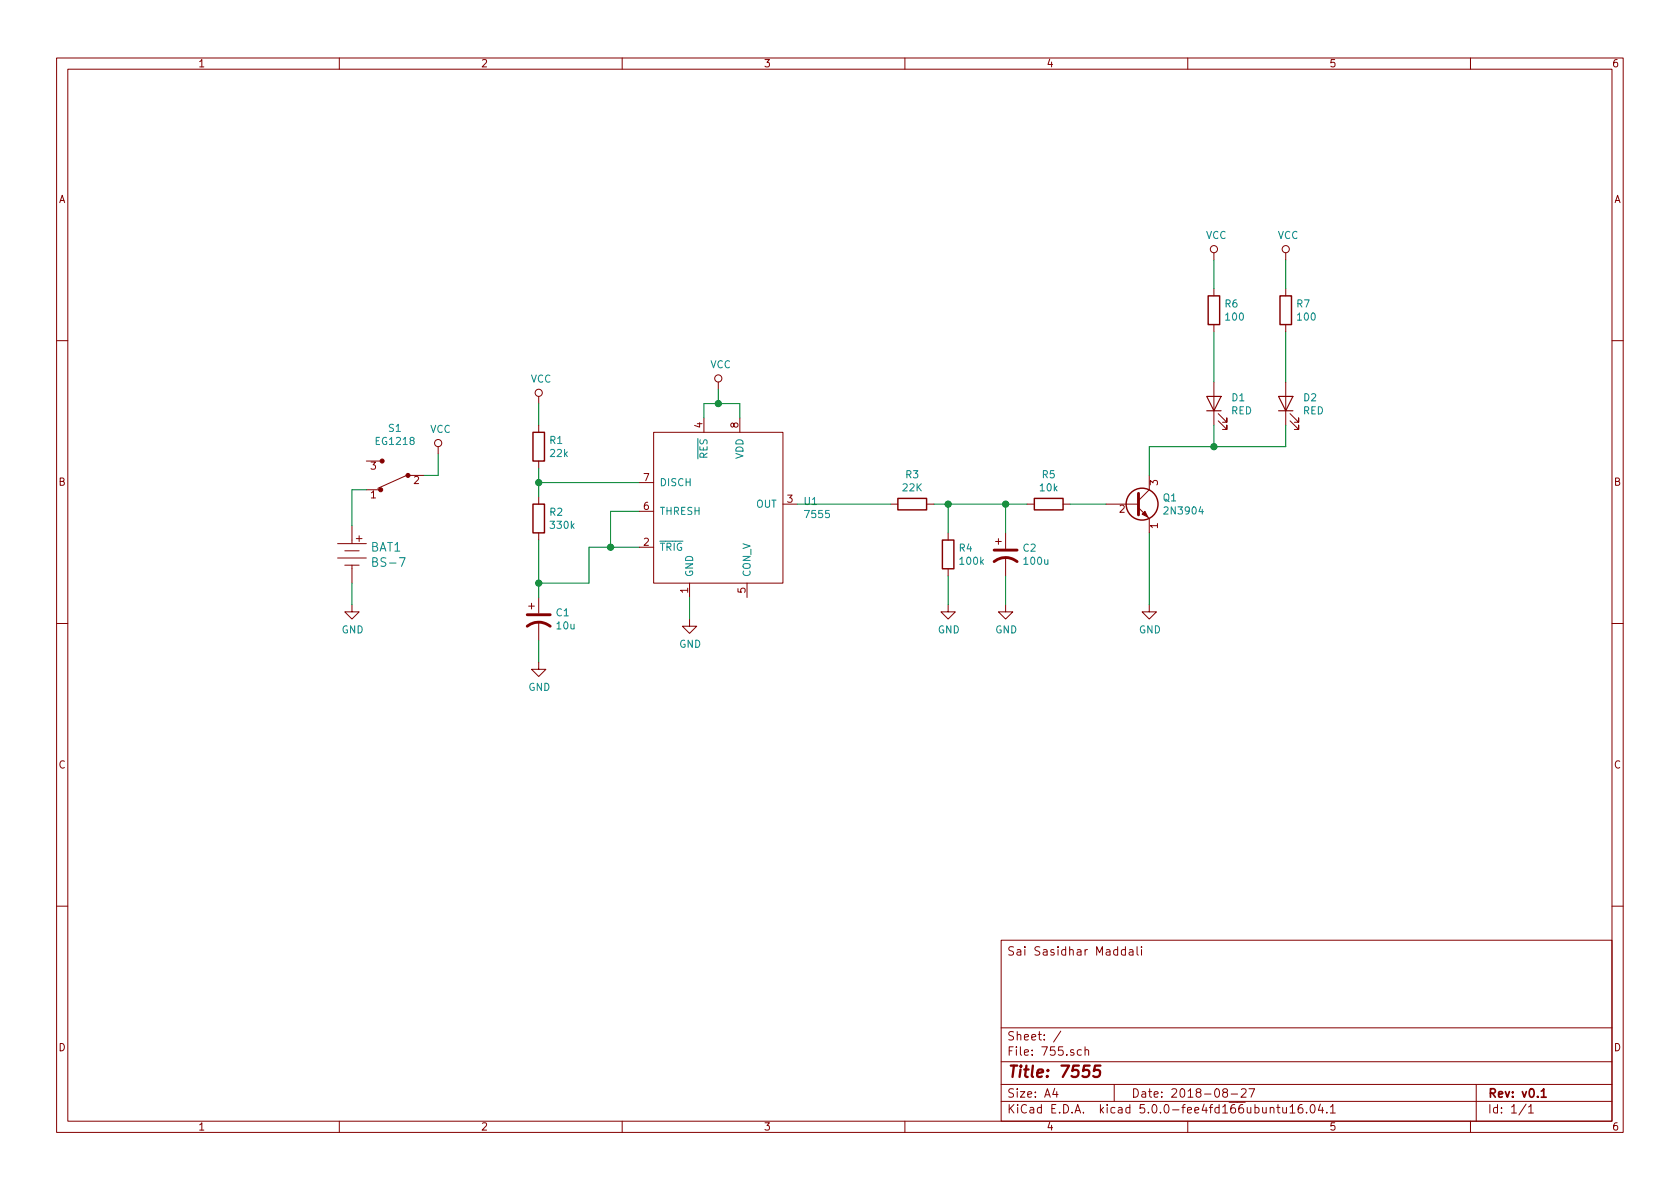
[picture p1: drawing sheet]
EESchema Schematic File Version 4
EELAYER 26 0
EELAYER END
$Descr A4 11693 8268
encoding utf-8
Sheet 1 1
Title "7555"
Date "2018-08-27"
Rev "v0.1"
Comp ""
Comment1 ""
Comment2 ""
Comment3 ""
Comment4 "Sai Sasidhar Maddali"
$EndDescr
$Comp
L 755_Library:7555 U1
U 1 1
P 5000 3500
F 0 "U1" H 5591 3521 50  0000 L CNN
F 1 "7555" H 5591 3430 50  0000 L CNN
F 2 "755_Footprint:ICM755-PDIP" H 5000 3350 50  0001 C CNN
F 3 "" H 5000 3350 50  0001 C CNN
	1    5000 3500
	1    0    0    -1  
$EndComp
$Comp
L Device:R R1
U 1 1
P 3750 3100
F 0 "R1" H 3820 3146 50  0000 L CNN
F 1 "22k" H 3820 3055 50  0000 L CNN
F 2 "Resistor_THT:R_Axial_DIN0207_L6.3mm_D2.5mm_P7.62mm_Horizontal" V 3680 3100 50  0001 C CNN
F 3 "~" H 3750 3100 50  0001 C CNN
	1    3750 3100
	1    0    0    -1  
$EndComp
$Comp
L Device:R R2
U 1 1
P 3750 3600
F 0 "R2" H 3820 3646 50  0000 L CNN
F 1 "330k" H 3820 3555 50  0000 L CNN
F 2 "Resistor_THT:R_Axial_DIN0207_L6.3mm_D2.5mm_P7.62mm_Horizontal" V 3680 3600 50  0001 C CNN
F 3 "~" H 3750 3600 50  0001 C CNN
	1    3750 3600
	1    0    0    -1  
$EndComp
$Comp
L Device:R R3
U 1 1
P 6350 3500
F 0 "R3" V 6143 3500 50  0000 C CNN
F 1 "22K" V 6234 3500 50  0000 C CNN
F 2 "Resistor_THT:R_Axial_DIN0207_L6.3mm_D2.5mm_P7.62mm_Horizontal" V 6280 3500 50  0001 C CNN
F 3 "~" H 6350 3500 50  0001 C CNN
	1    6350 3500
	0    1    1    0   
$EndComp
$Comp
L Device:R R5
U 1 1
P 7300 3500
F 0 "R5" V 7093 3500 50  0000 C CNN
F 1 "10k" V 7184 3500 50  0000 C CNN
F 2 "Resistor_THT:R_Axial_DIN0207_L6.3mm_D2.5mm_P7.62mm_Horizontal" V 7230 3500 50  0001 C CNN
F 3 "~" H 7300 3500 50  0001 C CNN
	1    7300 3500
	0    1    1    0   
$EndComp
$Comp
L Device:R R6
U 1 1
P 8450 2150
F 0 "R6" H 8520 2196 50  0000 L CNN
F 1 "100" H 8520 2105 50  0000 L CNN
F 2 "Resistor_THT:R_Axial_DIN0207_L6.3mm_D2.5mm_P7.62mm_Horizontal" V 8380 2150 50  0001 C CNN
F 3 "~" H 8450 2150 50  0001 C CNN
	1    8450 2150
	1    0    0    -1  
$EndComp
$Comp
L Device:R R7
U 1 1
P 8950 2150
F 0 "R7" H 9020 2196 50  0000 L CNN
F 1 "100" H 9020 2105 50  0000 L CNN
F 2 "Resistor_THT:R_Axial_DIN0207_L6.3mm_D2.5mm_P7.62mm_Horizontal" V 8880 2150 50  0001 C CNN
F 3 "~" H 8950 2150 50  0001 C CNN
	1    8950 2150
	1    0    0    -1  
$EndComp
$Comp
L Device:R R4
U 1 1
P 6600 3850
F 0 "R4" H 6670 3896 50  0000 L CNN
F 1 "100k" H 6670 3805 50  0000 L CNN
F 2 "Resistor_THT:R_Axial_DIN0207_L6.3mm_D2.5mm_P7.62mm_Horizontal" V 6530 3850 50  0001 C CNN
F 3 "~" H 6600 3850 50  0001 C CNN
	1    6600 3850
	1    0    0    -1  
$EndComp
$Comp
L Device:CP1 C1
U 1 1
P 3750 4300
F 0 "C1" H 3865 4346 50  0000 L CNN
F 1 "10u" H 3865 4255 50  0000 L CNN
F 2 "Capacitor_THT:CP_Radial_D5.0mm_P2.00mm" H 3750 4300 50  0001 C CNN
F 3 "~" H 3750 4300 50  0001 C CNN
	1    3750 4300
	1    0    0    -1  
$EndComp
$Comp
L Device:CP1 C2
U 1 1
P 7000 3850
F 0 "C2" H 7115 3896 50  0000 L CNN
F 1 "100u" H 7115 3805 50  0000 L CNN
F 2 "Capacitor_THT:CP_Radial_D6.3mm_P2.50mm" H 7000 3850 50  0001 C CNN
F 3 "~" H 7000 3850 50  0001 C CNN
	1    7000 3850
	1    0    0    -1  
$EndComp
$Comp
L Device:LED D1
U 1 1
P 8450 2800
F 0 "D1" V 8488 2682 50  0000 R CNN
F 1 "RED" V 8397 2682 50  0000 R CNN
F 2 "LED_THT:LED_D3.0mm" H 8450 2800 50  0001 C CNN
F 3 "~" H 8450 2800 50  0001 C CNN
	1    8450 2800
	0    -1   -1   0   
$EndComp
$Comp
L Device:LED D2
U 1 1
P 8950 2800
F 0 "D2" V 8988 2682 50  0000 R CNN
F 1 "RED" V 8897 2682 50  0000 R CNN
F 2 "LED_THT:LED_D3.0mm" H 8950 2800 50  0001 C CNN
F 3 "~" H 8950 2800 50  0001 C CNN
	1    8950 2800
	0    -1   -1   0   
$EndComp
$Comp
L Transistor_BJT:2N3904 Q1
U 1 1
P 7900 3500
F 0 "Q1" H 8091 3546 50  0000 L CNN
F 1 "2N3904" H 8091 3455 50  0000 L CNN
F 2 "digikey-footprints:TO-92-3" H 8100 3425 50  0001 L CIN
F 3 "https://www.fairchildsemi.com/datasheets/2N/2N3904.pdf" H 7900 3500 50  0001 L CNN
	1    7900 3500
	1    0    0    -1  
$EndComp
Wire Wire Line
	3750 3250 3750 3350
Wire Wire Line
	4450 3350 3750 3350
Connection ~ 3750 3350
Wire Wire Line
	3750 3350 3750 3450
Wire Wire Line
	3750 4150 3750 4050
Wire Wire Line
	4450 3800 4250 3800
Wire Wire Line
	4100 3800 4100 4050
Wire Wire Line
	4100 4050 3750 4050
Connection ~ 3750 4050
Wire Wire Line
	3750 4050 3750 3750
Wire Wire Line
	5550 3500 6200 3500
Wire Wire Line
	6500 3500 6600 3500
Wire Wire Line
	6600 3700 6600 3500
Connection ~ 6600 3500
Wire Wire Line
	6600 3500 7000 3500
Wire Wire Line
	7000 3700 7000 3500
Connection ~ 7000 3500
Wire Wire Line
	7000 3500 7150 3500
Wire Wire Line
	7450 3500 7700 3500
Wire Wire Line
	8450 2300 8450 2650
Wire Wire Line
	8950 2300 8950 2650
Wire Wire Line
	8000 3300 8000 3100
Wire Wire Line
	8000 3100 8450 3100
Wire Wire Line
	8950 3100 8950 2950
Wire Wire Line
	8450 2950 8450 3100
Connection ~ 8450 3100
Wire Wire Line
	8450 3100 8950 3100
$Comp
L dk_Battery-Holders-Clips-Contacts:BS-7 BAT1
U 1 1
P 2450 3850
F 0 "BAT1" H 2578 3903 60  0000 L CNN
F 1 "BS-7" H 2578 3797 60  0000 L CNN
F 2 "digikey-footprints:Battery_Holder_Coin_2032_BS-7" H 2650 4050 60  0001 L CNN
F 3 "http://www.memoryprotectiondevices.com/datasheets/BS-7-datasheet.pdf" V 2650 4150 60  0001 L CNN
F 4 "BS-7-ND" H 2650 4250 60  0001 L CNN "Digi-Key_PN"
F 5 "BS-7" H 2650 4350 60  0001 L CNN "MPN"
F 6 "Battery Products" H 2650 4450 60  0001 L CNN "Category"
F 7 "Battery Holders, Clips, Contacts" H 2650 4550 60  0001 L CNN "Family"
F 8 "http://www.memoryprotectiondevices.com/datasheets/BS-7-datasheet.pdf" H 2650 4650 60  0001 L CNN "DK_Datasheet_Link"
F 9 "/product-detail/en/mpd-memory-protection-devices/BS-7/BS-7-ND/389447" H 2650 4750 60  0001 L CNN "DK_Detail_Page"
F 10 "HOLDER COINCELL 2032 RETAINRCLIP" H 2650 4850 60  0001 L CNN "Description"
F 11 "MPD (Memory Protection Devices)" H 2650 4950 60  0001 L CNN "Manufacturer"
F 12 "Active" H 2650 5050 60  0001 L CNN "Status"
	1    2450 3850
	1    0    0    -1  
$EndComp
$Comp
L dk_Slide-Switches:EG1218 S1
U 1 1
P 2750 3300
F 0 "S1" H 2750 2975 50  0000 C CNN
F 1 "EG1218" H 2750 3066 50  0000 C CNN
F 2 "digikey-footprints:Switch_Slide_11.6x4mm_EG1218" H 2950 3500 50  0001 L CNN
F 3 "http://spec_sheets.e-switch.com/specs/P040040.pdf" H 2950 3600 60  0001 L CNN
F 4 "EG1903-ND" H 2950 3700 60  0001 L CNN "Digi-Key_PN"
F 5 "EG1218" H 2950 3800 60  0001 L CNN "MPN"
F 6 "Switches" H 2950 3900 60  0001 L CNN "Category"
F 7 "Slide Switches" H 2950 4000 60  0001 L CNN "Family"
F 8 "http://spec_sheets.e-switch.com/specs/P040040.pdf" H 2950 4100 60  0001 L CNN "DK_Datasheet_Link"
F 9 "/product-detail/en/e-switch/EG1218/EG1903-ND/101726" H 2950 4200 60  0001 L CNN "DK_Detail_Page"
F 10 "SWITCH SLIDE SPDT 200MA 30V" H 2950 4300 60  0001 L CNN "Description"
F 11 "E-Switch" H 2950 4400 60  0001 L CNN "Manufacturer"
F 12 "Active" H 2950 4500 60  0001 L CNN "Status"
	1    2750 3300
	-1   0    0    1   
$EndComp
$Comp
L power:VCC #PWR02
U 1 1
P 3050 3150
F 0 "#PWR02" H 3050 3000 50  0001 C CNN
F 1 "VCC" H 3067 3323 50  0000 C CNN
F 2 "" H 3050 3150 50  0001 C CNN
F 3 "" H 3050 3150 50  0001 C CNN
	1    3050 3150
	1    0    0    -1  
$EndComp
$Comp
L power:VCC #PWR03
U 1 1
P 3750 2800
F 0 "#PWR03" H 3750 2650 50  0001 C CNN
F 1 "VCC" H 3767 2973 50  0000 C CNN
F 2 "" H 3750 2800 50  0001 C CNN
F 3 "" H 3750 2800 50  0001 C CNN
	1    3750 2800
	1    0    0    -1  
$EndComp
$Comp
L power:VCC #PWR06
U 1 1
P 5000 2700
F 0 "#PWR06" H 5000 2550 50  0001 C CNN
F 1 "VCC" H 5017 2873 50  0000 C CNN
F 2 "" H 5000 2700 50  0001 C CNN
F 3 "" H 5000 2700 50  0001 C CNN
	1    5000 2700
	1    0    0    -1  
$EndComp
$Comp
L power:VCC #PWR010
U 1 1
P 8450 1800
F 0 "#PWR010" H 8450 1650 50  0001 C CNN
F 1 "VCC" H 8467 1973 50  0000 C CNN
F 2 "" H 8450 1800 50  0001 C CNN
F 3 "" H 8450 1800 50  0001 C CNN
	1    8450 1800
	1    0    0    -1  
$EndComp
$Comp
L power:VCC #PWR011
U 1 1
P 8950 1800
F 0 "#PWR011" H 8950 1650 50  0001 C CNN
F 1 "VCC" H 8967 1973 50  0000 C CNN
F 2 "" H 8950 1800 50  0001 C CNN
F 3 "" H 8950 1800 50  0001 C CNN
	1    8950 1800
	1    0    0    -1  
$EndComp
Wire Wire Line
	8950 1800 8950 2000
Wire Wire Line
	8450 1800 8450 2000
Wire Wire Line
	3750 2800 3750 2950
Wire Wire Line
	2950 3300 3050 3300
Wire Wire Line
	3050 3300 3050 3150
$Comp
L power:GND #PWR04
U 1 1
P 3750 4600
F 0 "#PWR04" H 3750 4350 50  0001 C CNN
F 1 "GND" H 3755 4427 50  0000 C CNN
F 2 "" H 3750 4600 50  0001 C CNN
F 3 "" H 3750 4600 50  0001 C CNN
	1    3750 4600
	1    0    0    -1  
$EndComp
$Comp
L power:GND #PWR05
U 1 1
P 4800 4300
F 0 "#PWR05" H 4800 4050 50  0001 C CNN
F 1 "GND" H 4805 4127 50  0000 C CNN
F 2 "" H 4800 4300 50  0001 C CNN
F 3 "" H 4800 4300 50  0001 C CNN
	1    4800 4300
	1    0    0    -1  
$EndComp
Wire Wire Line
	4800 4150 4800 4300
Wire Wire Line
	3750 4450 3750 4600
$Comp
L power:GND #PWR07
U 1 1
P 6600 4200
F 0 "#PWR07" H 6600 3950 50  0001 C CNN
F 1 "GND" H 6605 4027 50  0000 C CNN
F 2 "" H 6600 4200 50  0001 C CNN
F 3 "" H 6600 4200 50  0001 C CNN
	1    6600 4200
	1    0    0    -1  
$EndComp
$Comp
L power:GND #PWR08
U 1 1
P 7000 4200
F 0 "#PWR08" H 7000 3950 50  0001 C CNN
F 1 "GND" H 7005 4027 50  0000 C CNN
F 2 "" H 7000 4200 50  0001 C CNN
F 3 "" H 7000 4200 50  0001 C CNN
	1    7000 4200
	1    0    0    -1  
$EndComp
$Comp
L power:GND #PWR09
U 1 1
P 8000 4200
F 0 "#PWR09" H 8000 3950 50  0001 C CNN
F 1 "GND" H 8005 4027 50  0000 C CNN
F 2 "" H 8000 4200 50  0001 C CNN
F 3 "" H 8000 4200 50  0001 C CNN
	1    8000 4200
	1    0    0    -1  
$EndComp
Wire Wire Line
	8000 3700 8000 4200
Wire Wire Line
	7000 4000 7000 4200
Wire Wire Line
	6600 4000 6600 4200
Wire Wire Line
	2450 3650 2450 3400
Wire Wire Line
	2450 3400 2550 3400
$Comp
L power:GND #PWR01
U 1 1
P 2450 4200
F 0 "#PWR01" H 2450 3950 50  0001 C CNN
F 1 "GND" H 2455 4027 50  0000 C CNN
F 2 "" H 2450 4200 50  0001 C CNN
F 3 "" H 2450 4200 50  0001 C CNN
	1    2450 4200
	1    0    0    -1  
$EndComp
Wire Wire Line
	2450 4050 2450 4200
Wire Wire Line
	4450 3550 4250 3550
Wire Wire Line
	4250 3550 4250 3800
Connection ~ 4250 3800
Wire Wire Line
	4250 3800 4100 3800
Wire Wire Line
	4900 2900 4900 2800
Wire Wire Line
	4900 2800 5000 2800
Wire Wire Line
	5000 2800 5000 2700
Wire Wire Line
	5150 2900 5150 2800
Wire Wire Line
	5150 2800 5000 2800
Connection ~ 5000 2800
$EndSCHEMATC
